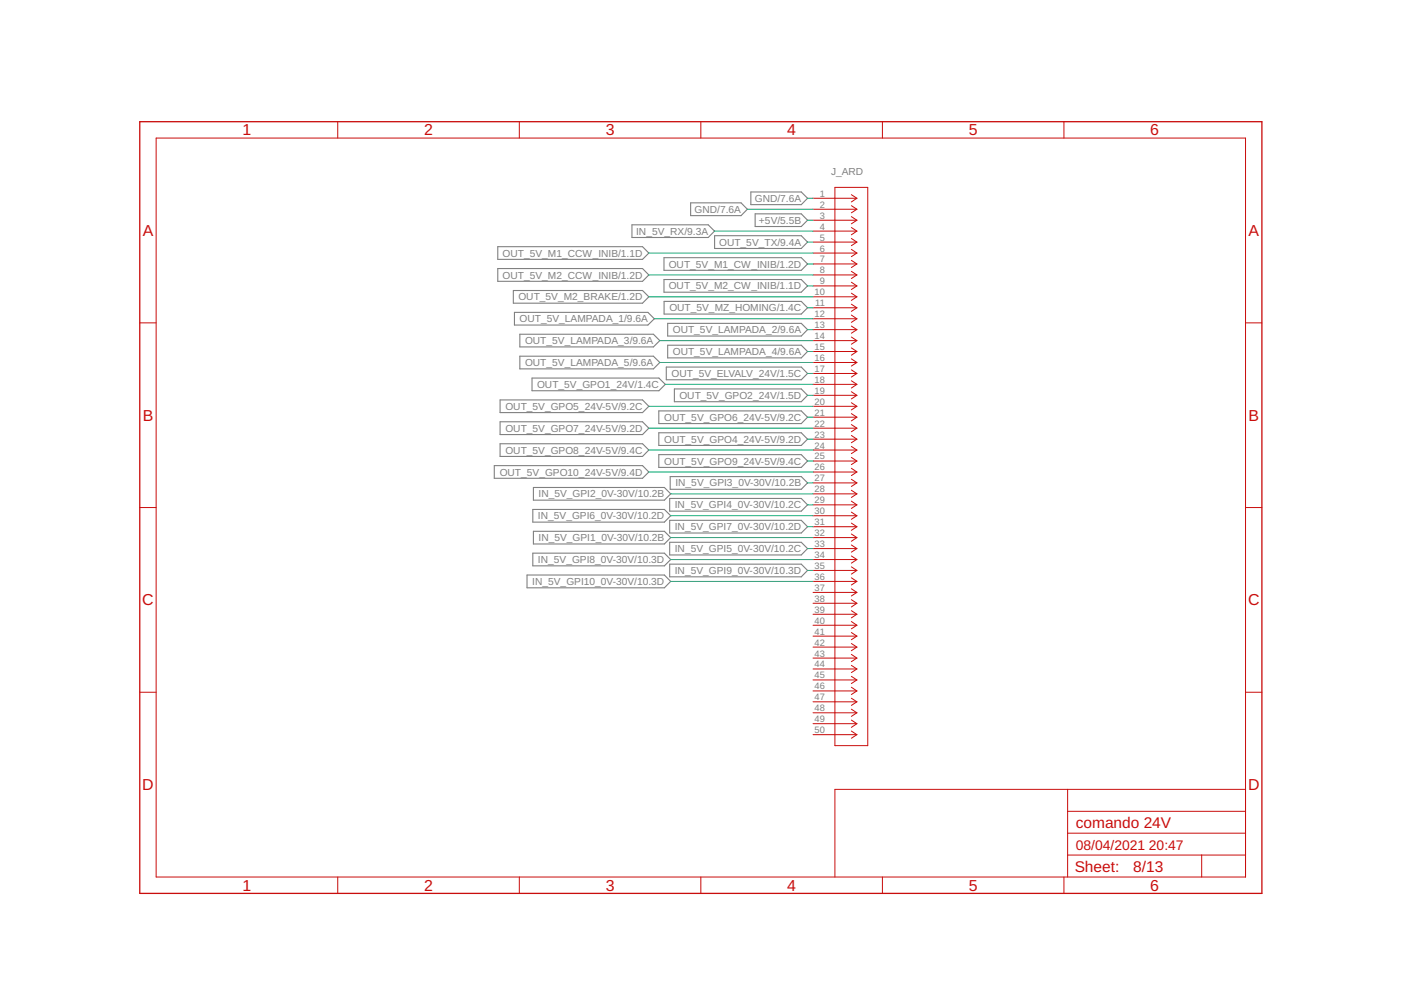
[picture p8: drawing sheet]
<svg xmlns="http://www.w3.org/2000/svg" width="297mm" height="210mm" viewBox="0 0 297 210" stroke-linecap="round" stroke-linejoin="round" font-family="sans-serif">
<g fill="none" stroke="#808080" stroke-width=".23">
<path d="M105.5 52.3h30.7l1.4 1.4-1.4 1.3h-30.7zM105.5 56.9h30.7l1.4 1.4-1.4 1.3h-30.7zM134 47.7h16.2l1.3 1.3-1.3 1.4h-16.2zM140.8 54.6h29.1l1.3 1.4-1.3 1.3h-29.1zM140.8 59.3h29.1l1.3 1.3-1.3 1.4h-29.1zM146.4 43h10.7l1.4 1.4-1.4 1.3h-10.7zM151.5 50h18.4l1.3 1.3-1.3 1.4h-18.4zM159.2 40.7h10.7l1.3 1.3-1.3 1.4h-10.7zM160.1 45.3h9.8l1.3 1.4-1.3 1.3h-9.8zM108.8 61.6h27.4l1.4 1.3-1.4 1.4h-27.4zM109.1 66.2h28.3l1.3 1.4-1.3 1.3h-28.3zM110.2 70.9h28.3l1.4 1.3-1.4 1.4h-28.3z"/>
<path d="M110.2 75.5h28.3l1.4 1.4-1.4 1.3h-28.3zM140.8 63.9h29.1l1.3 1.4-1.3 1.3h-29.1zM141.3 77.8h28.6l1.3 1.4-1.3 1.3h-28.6zM141.6 68.6h28.3l1.3 1.3-1.3 1.3h-28.3zM141.6 73.2h28.3l1.3 1.3-1.3 1.4h-28.3zM104.8 98.7h31.4l1.4 1.4-1.4 1.3h-31.4zM106 84.8h30.2l1.4 1.3-1.4 1.4h-30.2zM106 89.4h30.2l1.4 1.4-1.4 1.3h-30.2zM106 94.1h30.2l1.4 1.3-1.4 1.4h-30.2zM112.8 80.2h26.9l1.4 1.3-1.4 1.3h-26.9zM139.7 87.1h30.2l1.3 1.4-1.3 1.3h-30.2zM139.7 91.8h30.2l1.3 1.3-1.3 1.3h-30.2z"/>
<path d="M139.7 96.4h30.2l1.3 1.3-1.3 1.4h-30.2zM143 82.5h26.9l1.3 1.3-1.3 1.4h-26.9zM113 108h27.9l1.3 1.3-1.3 1.4h-27.9zM113 117.3h27.9l1.3 1.3-1.3 1.4h-27.9zM113.1 103.4h27.8l1.3 1.3-1.3 1.3h-27.8zM113.1 112.6h27.8l1.3 1.4-1.3 1.3h-27.8zM142 105.7h27.9l1.3 1.3-1.3 1.4h-27.9zM142 110.3h27.9l1.3 1.4-1.3 1.3h-27.9zM142 115h27.9l1.3 1.3-1.3 1.4h-27.9zM142 119.6h27.9l1.3 1.3-1.3 1.4h-27.9zM142.1 101h27.8l1.3 1.4-1.3 1.3h-27.8zM111.7 121.9h29.2l1.3 1.4-1.3 1.3h-29.2z"/>
</g>
<g fill="none" stroke="#c90d0c" stroke-width=".21">
<path d="M33.1 29.3h231v156.6h-231zM71.6 25.8v3.5M110.1 25.8v3.5M148.6 25.8v3.5M177 39.7h7v118.4h-7zM187.1 25.8v3.5M225.6 25.8v3.5M172.4 42h9.3M172.4 44.4h9.3M172.4 46.7h9.3M172.4 49h9.3M172.4 51.3h9.3"/>
<path d="M172.4 53.7h9.3M172.4 56h9.3M172.4 58.3h9.3M180.5 41.3l1.2 .7M180.5 43.6l1.2 .8M180.5 45.9l1.2 .8M180.5 48.2l1.2 .8M180.5 50.6l1.2 .7M180.5 52.9l1.2 .8M180.5 55.2l1.2 .8M180.5 57.5l1.2 .8M180.5 59.8l1.2 .8"/>
<path d="M181.7 42l-1.2 .8M181.7 44.4l-1.2 .7M181.7 46.7l-1.2 .8M181.7 49l-1.2 .8M181.7 51.3l-1.2 .8M181.7 53.7l-1.2 .7M181.7 56l-1.2 .7M181.7 58.3l-1.2 .8M29.6 68.5h3.5M172.4 60.6h9.3M172.4 62.9h9.3M172.4 65.3h9.3"/>
<path d="M172.4 67.6h9.3M172.4 69.9h9.3M172.4 72.2h9.3M172.4 74.5h9.3M172.4 76.9h9.3M172.4 79.2h9.3M180.5 62.2l1.2 .7M180.5 64.5l1.2 .8M180.5 66.8l1.2 .8M180.5 69.1l1.2 .8M180.5 71.5l1.2 .7M180.5 73.8l1.2 .7"/>
<path d="M180.5 76.1l1.2 .8M180.5 78.4l1.2 .8M181.7 60.6l-1.2 .8M181.7 62.9l-1.2 .8M181.7 65.3l-1.2 .7M181.7 67.6l-1.2 .7M181.7 69.9l-1.2 .8M181.7 72.2l-1.2 .8M181.7 74.5l-1.2 .8M181.7 76.9l-1.2 .7M181.7 79.2l-1.2 .7M264.1 68.5h3.4"/>
<path d="M172.4 81.5h9.3M172.4 83.8h9.3M172.4 86.1h9.3M172.4 88.5h9.3M172.4 90.8h9.3M172.4 93.1h9.3M172.4 95.4h9.3M172.4 97.7h9.3M180.5 80.7l1.2 .8M180.5 83.1l1.2 .7M180.5 85.4l1.2 .7M180.5 87.7l1.2 .8"/>
<path d="M180.5 90l1.2 .8M180.5 92.3l1.2 .8M180.5 94.7l1.2 .7M180.5 97l1.2 .7M180.5 99.3l1.2 .8M181.7 81.5l-1.2 .8M181.7 83.8l-1.2 .8M181.7 86.1l-1.2 .8M181.7 88.5l-1.2 .7M181.7 90.8l-1.2 .7M181.7 93.1l-1.2 .8M181.7 95.4l-1.2 .8"/>
<path d="M181.7 97.7l-1.2 .8M29.6 107.6h3.5M172.4 100.1h9.3M172.4 102.4h9.3M172.4 104.7h9.3M172.4 107h9.3M172.4 109.3h9.3M172.4 111.7h9.3M172.4 114h9.3M172.4 116.3h9.3M172.4 118.6h9.3M180.5 101.6l1.2 .8"/>
<path d="M180.5 103.9l1.2 .8M180.5 106.3l1.2 .7M180.5 108.6l1.2 .7M180.5 110.9l1.2 .8M180.5 113.2l1.2 .8M180.5 115.5l1.2 .8M180.5 117.9l1.2 .7M181.7 100.1l-1.2 .7M181.7 102.4l-1.2 .7M181.7 104.7l-1.2 .8M181.7 107l-1.2 .8M181.7 109.3l-1.2 .8"/>
<path d="M181.7 111.7l-1.2 .7M181.7 114l-1.2 .8M181.7 116.3l-1.2 .8M181.7 118.6l-1.2 .8M264.1 107.6h3.4M172.4 120.9h9.3M172.4 123.3h9.3M172.4 125.6h9.3M172.4 127.9h9.3M172.4 130.2h9.3M172.4 132.6h9.3M172.4 134.9h9.3"/>
<path d="M172.4 137.2h9.3M172.4 139.5h9.3M180.5 120.2l1.2 .7M180.5 122.5l1.2 .8M180.5 124.8l1.2 .8M180.5 127.1l1.2 .8M180.5 129.5l1.2 .7M180.5 131.8l1.2 .8M180.5 134.1l1.2 .8M180.5 136.4l1.2 .8M180.5 138.7l1.2 .8M181.7 120.9l-1.2 .8"/>
<path d="M181.7 123.3l-1.2 .7M181.7 125.6l-1.2 .8M181.7 127.9l-1.2 .8M181.7 130.2l-1.2 .8M181.7 132.6l-1.2 .7M181.7 134.9l-1.2 .7M181.7 137.2l-1.2 .8M181.7 139.5l-1.2 .8M29.6 146.8h3.5M172.4 141.8h9.3M172.4 144.2h9.3M172.4 146.5h9.3"/>
<path d="M172.4 148.8h9.3M172.4 151.1h9.3M172.4 153.4h9.3M172.4 155.8h9.3M180.5 141.1l1.2 .7M180.5 143.4l1.2 .8M180.5 145.7l1.2 .8M180.5 148l1.2 .8M180.5 150.4l1.2 .7M180.5 152.7l1.2 .7M180.5 155l1.2 .8M181.7 141.8l-1.2 .8"/>
<path d="M181.7 144.2l-1.2 .7M181.7 146.5l-1.2 .8M181.7 148.8l-1.2 .8M181.7 151.1l-1.2 .8M181.7 153.4l-1.2 .8M181.7 155.8l-1.2 .7M264.1 146.8h3.4M226.4 167.4v18.5M226.4 176.7h37.7M226.4 172h37.7M264.1 167.4h-87.1v18.5M71.6 185.9v3.5"/>
<path d="M110.1 185.9v3.5M148.6 185.9v3.5M187.1 185.9v3.5M225.6 185.9v3.5M226.4 181.3h37.7M254.8 181.3v4.6"/>
</g>
<path d="M29.6 25.8h237.9v163.6h-237.9z" fill="none" stroke="#c90d0c" stroke-width=".28"/>
<g fill="none" stroke="#0dab76" stroke-width=".21">
<path d="M137.6 53.7h34.8M137.6 58.3h34.8M151.5 49h20.9M158.5 44.4h13.9M171.2 42h1.2M171.2 46.7h1.2M171.2 51.3h1.2M171.2 56h1.2M137.6 62.9h34.8M138.7 67.6h33.7M139.9 72.2h32.5M139.9 76.9h32.5"/>
<path d="M171.2 65.3h1.2M171.2 69.9h1.2M171.2 74.5h1.2M171.2 79.2h1.2M171.2 60.6h1.2M137.6 86.1h34.8M137.6 90.8h34.8M137.6 95.4h34.8M141.1 81.5h31.3M171.2 83.8h1.2M171.2 88.5h1.2M171.2 97.7h1.2"/>
<path d="M171.2 93.1h1.2M137.6 100.1h34.8M142.2 104.7h30.2M142.2 109.3h30.2M142.2 118.6h30.2M142.2 114h30.2M171.2 102.4h1.2M171.2 107h1.2M171.2 111.7h1.2M171.2 116.3h1.2M142.2 123.3h30.2M171.2 120.9h1.2"/>
</g>
<g font-size="3.4" fill="#c90d0c">
<text x="51.4" y="28.7">1</text>
<text x="89.9" y="28.7">2</text>
<text x="128.4" y="28.7">3</text>
<text x="166.9" y="28.7">4</text>
<text x="205.4" y="28.7">5</text>
<text x="243.9" y="28.7">6</text>
<text x="30.3" y="50">A</text>
<text x="264.7" y="50">A</text>
<text x="30.3" y="89.2">B</text>
<text x="264.7" y="89.2">B</text>
<text x="30.2" y="128.4">C</text>
<text x="264.6" y="128.4">C</text>
<text x="30.2" y="167.5">D</text>
<text x="264.6" y="167.5">D</text>
<text x="51.4" y="188.9">1</text>
<text x="89.9" y="188.9">2</text>
<text x="128.4" y="188.9">3</text>
<text x="166.9" y="188.9">4</text>
<text x="205.4" y="188.9">5</text>
<text x="243.9" y="188.9">6</text>
</g>
<g font-size="3.3" fill="#c90d0c">
<text x="228.1" y="175.5">comando 24V</text>
<text x="227.9" y="184.9">Sheet:</text>
<text x="240.3" y="184.8">8/13</text>
</g>
<g font-size="2.9" fill="#c90d0c">
<text x="228.1" y="180.1">08/04/2021</text>
<text x="243.6" y="180.1">20:47</text>
</g>
<g font-size="2.2" fill="#808080">
<text x="176.2" y="37.2">J_ARD</text>
<text x="147.3" y="45.1">GND/7.6A</text>
<text x="160" y="42.8">GND/7.6A</text>
<text x="160.9" y="47.4">+5V/5.5B</text>
<text x="134.9" y="49.8">IN_5V_RX/9.3A</text>
<text x="152.5" y="52.1">OUT_5V_TX/9.4A</text>
<text x="106.6" y="54.4">OUT_5V_M1_CCW_INIB/1.1D</text>
<text x="106.6" y="59">OUT_5V_M2_CCW_INIB/1.2D</text>
<text x="141.8" y="56.7">OUT_5V_M1_CW_INIB/1.2D</text>
<text x="109.9" y="63.7">OUT_5V_M2_BRAKE/1.2D</text>
<text x="141.8" y="61.4">OUT_5V_M2_CW_INIB/1.1D</text>
<text x="110.2" y="68.3">OUT_5V_LAMPADA_1/9.6A</text>
<text x="141.9" y="66">OUT_5V_MZ_HOMING/1.4C</text>
<text x="142.7" y="70.7">OUT_5V_LAMPADA_2/9.6A</text>
<text x="111.3" y="73">OUT_5V_LAMPADA_3/9.6A</text>
<text x="111.3" y="77.6">OUT_5V_LAMPADA_5/9.6A</text>
<text x="142.7" y="75.3">OUT_5V_LAMPADA_4/9.6A</text>
<text x="113.9" y="82.3">OUT_5V_GPO1_24V/1.4C</text>
<text x="142.4" y="79.9">OUT_5V_ELVALV_24V/1.5C</text>
<text x="107.2" y="86.9">OUT_5V_GPO5_24V-5V/9.2C</text>
<text x="140.8" y="89.2">OUT_5V_GPO6_24V-5V/9.2C</text>
<text x="144.1" y="84.6">OUT_5V_GPO2_24V/1.5D</text>
<text x="107.2" y="91.5">OUT_5V_GPO7_24V-5V/9.2D</text>
<text x="140.8" y="93.9">OUT_5V_GPO4_24V-5V/9.2D</text>
<text x="106" y="100.8">OUT_5V_GPO10_24V-5V/9.4D</text>
<text x="107.2" y="96.2">OUT_5V_GPO8_24V-5V/9.4C</text>
<text x="140.8" y="98.5">OUT_5V_GPO9_24V-5V/9.4C</text>
<text x="114.2" y="105.5">IN_5V_GPI2_0V-30V/10.2B</text>
<text x="143.1" y="107.8">IN_5V_GPI4_0V-30V/10.2C</text>
<text x="143.2" y="103.1">IN_5V_GPI3_0V-30V/10.2B</text>
<text x="114.1" y="110.1">IN_5V_GPI6_0V-30V/10.2D</text>
<text x="143.1" y="112.4">IN_5V_GPI7_0V-30V/10.2D</text>
<text x="114.1" y="119.4">IN_5V_GPI8_0V-30V/10.3D</text>
<text x="114.2" y="114.8">IN_5V_GPI1_0V-30V/10.2B</text>
<text x="143.1" y="117.1">IN_5V_GPI5_0V-30V/10.2C</text>
<text x="112.9" y="124">IN_5V_GPI10_0V-30V/10.3D</text>
<text x="143.1" y="121.7">IN_5V_GPI9_0V-30V/10.3D</text>
</g>
<g font-size="2" fill="#808080">
<text x="173.8" y="41.7">1</text>
<text x="173.8" y="44">2</text>
<text x="173.8" y="46.4">3</text>
<text x="173.8" y="48.7">4</text>
<text x="173.8" y="51">5</text>
<text x="173.8" y="53.3">6</text>
<text x="173.8" y="55.6">7</text>
<text x="173.8" y="58">8</text>
<text x="172.7" y="62.6">10</text>
<text x="172.8" y="64.9">11</text>
<text x="173.8" y="60.3">9</text>
<text x="172.7" y="67.3">12</text>
<text x="172.7" y="69.6">13</text>
<text x="172.7" y="71.9">14</text>
<text x="172.7" y="74.2">15</text>
<text x="172.7" y="76.5">16</text>
<text x="172.7" y="78.9">17</text>
<text x="172.7" y="81.2">18</text>
<text x="172.7" y="83.5">19</text>
<text x="172.7" y="85.8">20</text>
<text x="172.7" y="88.1">21</text>
<text x="172.7" y="90.5">22</text>
<text x="172.7" y="92.8">23</text>
<text x="172.7" y="95.1">24</text>
<text x="172.7" y="97.4">25</text>
<text x="172.7" y="99.7">26</text>
<text x="172.7" y="102.1">27</text>
<text x="172.7" y="104.4">28</text>
<text x="172.7" y="106.7">29</text>
<text x="172.7" y="109">30</text>
<text x="172.7" y="111.3">31</text>
<text x="172.7" y="113.7">32</text>
<text x="172.7" y="116">33</text>
<text x="172.7" y="118.3">34</text>
<text x="172.7" y="120.6">35</text>
<text x="172.7" y="123">36</text>
<text x="172.7" y="125.3">37</text>
<text x="172.7" y="127.6">38</text>
<text x="172.7" y="129.9">39</text>
<text x="172.7" y="132.2">40</text>
<text x="172.7" y="134.6">41</text>
<text x="172.7" y="136.9">42</text>
<text x="172.7" y="139.2">43</text>
<text x="172.7" y="141.5">44</text>
<text x="172.7" y="143.8">45</text>
<text x="172.7" y="146.2">46</text>
<text x="172.7" y="148.5">47</text>
<text x="172.7" y="150.8">48</text>
<text x="172.7" y="153.1">49</text>
<text x="172.7" y="155.4">50</text>
</g>
</svg>
